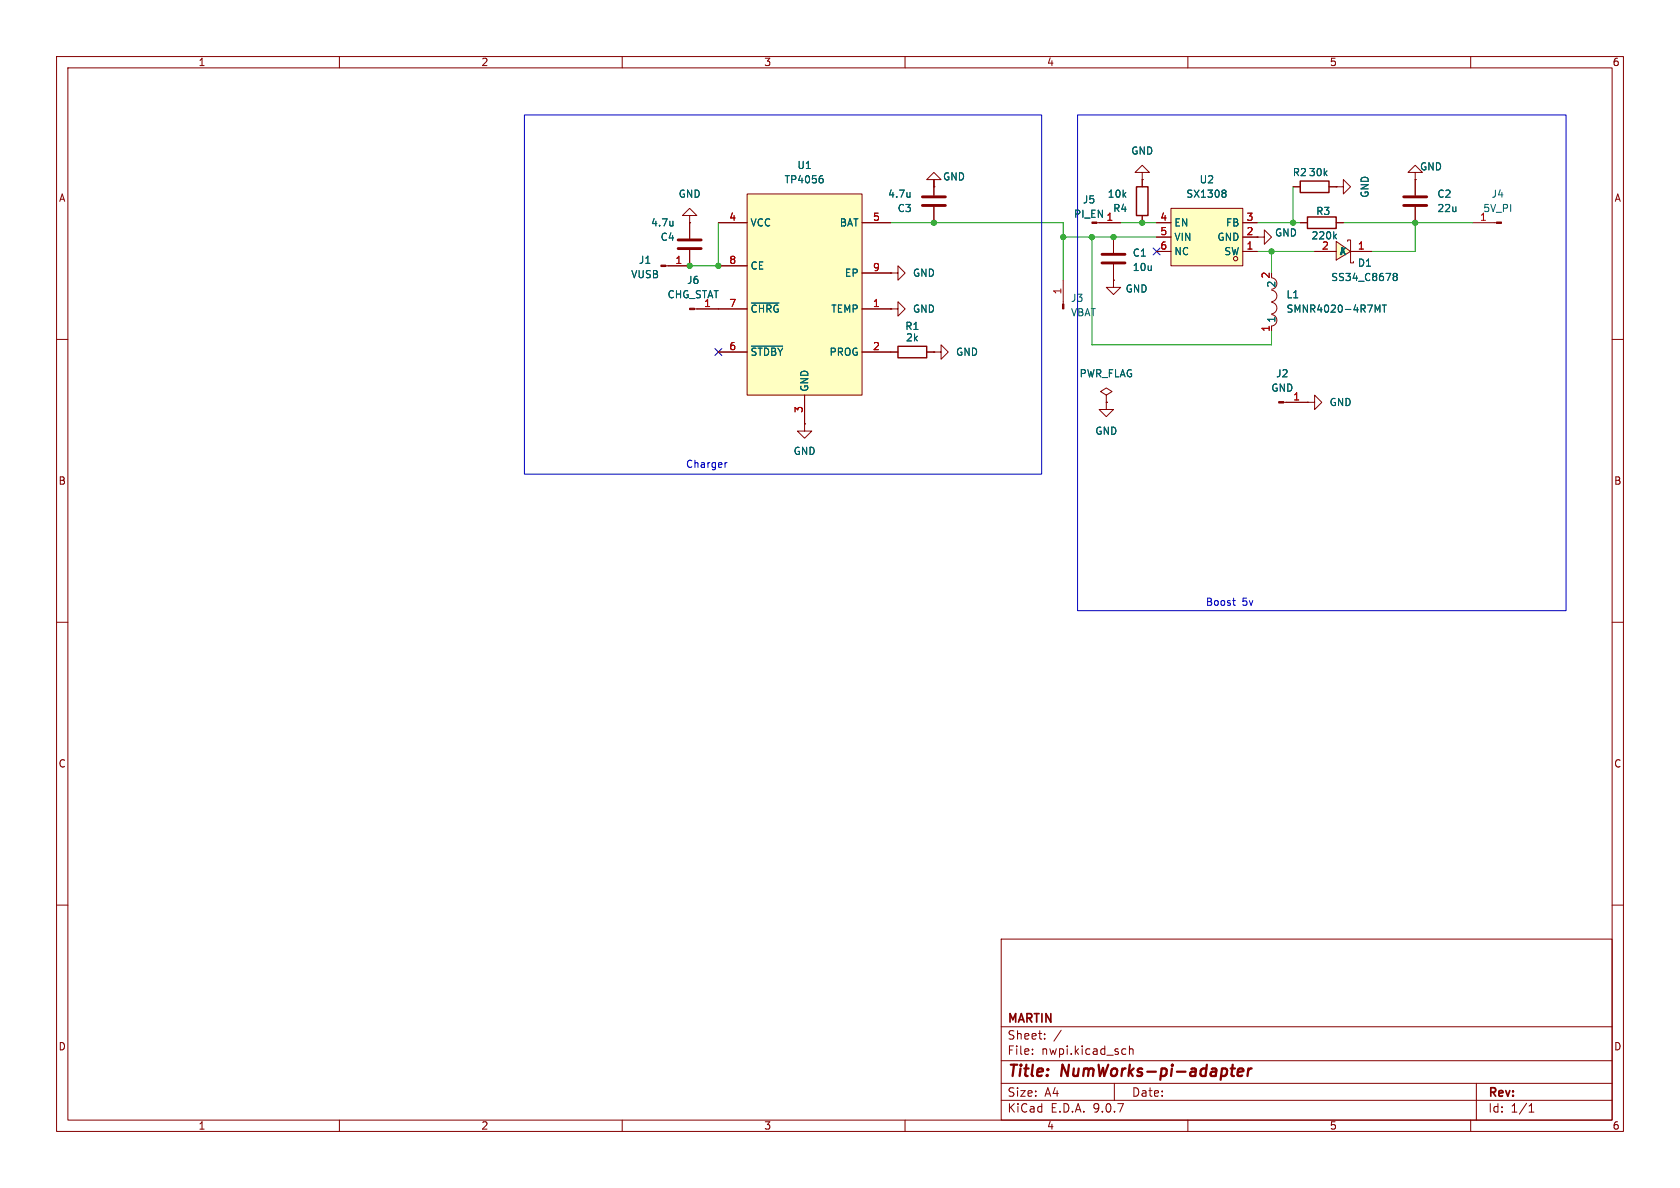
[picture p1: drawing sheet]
<svg xmlns="http://www.w3.org/2000/svg" width="297mm" height="210mm" viewBox="0 0 297 210" stroke-linecap="round" stroke-linejoin="round" font-family="sans-serif">
<g fill="none" stroke="#840000" stroke-width=".18">
<path d="M10 10h277v190h-277zM12 12h273v186h-273zM60 10v2M110 10v2M160 10v2M210 10v2M260 10v2M121.9 38.1h1.3l-1.3-1.3-1.3 1.3h1.3v1.3M121.9 39.4h.1M165.1 31.8v2.7M165.1 36.6v2.8M201.9 30.5h1.3l-1.3-1.3-1.2 1.3h1.2v1.3"/>
<path d="M201.9 31.8h.1M228.6 33h1.3M229.9 39.4h1.2M234.9 33h1.3M236.2 33h1.3v-1.2l1.3 1.2-1.3 1.3v-1.3M236.2 33h.1M236.2 39.4h1.3M117.7 47h4.2M157.5 54.6h1.2v-1.3l1.3 1.3-1.3 1.3v-1.3M157.5 54.6h.1M157.5 48.3h1.2v-1.3l1.3 1.3-1.3 1.2v-1.2M157.5 48.3h.1"/>
<path d="M10 60h2M142.2 74.9v1.3h1.3l-1.3 1.3-1.2-1.3h1.2M142.2 74.9h.1M157.5 62.2h1.2M163.8 62.2h1.3M231.1 71.1h1.3v-1.2l1.3 1.2-1.3 1.3v-1.3M231.1 71.1h.1M285 60h2M10 110h2M285 110h2M10 160h2M177 166h108v32h-108z"/>
<path d="M285 160h2M60 198v2M110 198v2M160 198v2M177 194.5h108M177 191.5h108M177 187.5h108M177 181.5h108M182.5 186.3v.1M182.5 185.5v.1M184.7 183.6v.1M184.7 182.8v.1"/>
<path d="M187.6 182.1l-1.3 2M197 191.5v3M198.6 185.4l.4 .1M199 186.3l-.4 .1M199.7 185.5l.2-.1 .3 .1 .1 .9M199.7 184.9v1.5M210 198v2M260 198v2M261 191.5v6.5M270.3 196.6h.9M270.3 195.5l.4-.4v1.5"/>
</g>
<path d="M217.6 188.9h.7M218 190.2h.2M218.8 189.5l1-.1-.1-.4-.1-.1-.6 .1-.2 .9 .2 .3 .6-.1M220.7 188.9l-.2 1.3M221.3 188.9l-.4 .1-.2 .3" fill="none" stroke="#840000" stroke-width=".4"/>
<path d="M116.8 46.9h.9v.2h-.9z" fill="#840000" stroke="#840000" stroke-width=".18"/>
<path d="M229.9 32h5v2h-5zM231.1 38.4h5.1v2h-5.1zM158.7 61.2h5.1v2h-5.1z" fill="none" stroke="#840000" stroke-width=".25"/>
<path d="M160.9 34v.9M160.9 34.7l-.1 .1M235.9 41.8l.4 .4M236.3 41.4l-.5 .5" fill="none" stroke="#006464" stroke-width=".18"/>
<path d="M163.1 36.3h4M163.1 34.8h4" fill="none" stroke="#840000" stroke-width=".51"/>
<path d="M207 36.8h12.7v10.2h-12.7z" fill="#ffffc2"/>
<g fill="none" stroke="#840000" stroke-width=".18">
<path d="M121.9 39.4v2.8M194.3 39.4h3.8M204.5 39.4h2.5M207 36.8h12.7v10.2h-12.7zM219.7 39.4h2.5M250.2 30.5h1.3l-1.3-1.3-1.3 1.3h1.3v1.3M250.2 31.8h.1M250.2 31.8v2.7M250.2 36.6v2.8M260.3 39.4h4.3M121.9 44.2v2.8M122.8 54.6h4.2"/>
<path d="M188 49.5v4.2M196.8 49.5v1.3h1.3l-1.3 1.3-1.2-1.3h1.2M196.8 49.5h.1M196.8 41.9v2.8M196.8 46.7v2.8M204.5 44.5h2.5M204.5 41.9h2.5M219.7 44.5h2.5M219.7 41.9h2.5M224.8 55.6a1.01 1.01 0 0 1 .9 1 1.01 1.01 0 0 1-.9 1M224.8 53.4a1.01 1.01 0 0 1 .9 1.1 1.01 1.01 0 0 1-.9 1M224.8 51.3a1.01 1.01 0 0 1 .9 1 1.01 1.01 0 0 1-.9 1"/>
<path d="M224.8 49.1a1.01 1.01 0 0 1 .9 1 1.01 1.01 0 0 1-.9 1"/>
<circle cx="218.4" cy="45.7" r=".38"/>
</g>
<path d="M119 39.1v.8M119 39.8l-.1 .1M216.3 33.6h.2l.2 .2-.2 .3M216.3 34.1h.2M216.5 34.1l.2 .3v.2l-.1 .2-.3 .1M243.1 53.9l.4 .9 .5-.9v1.3M244.4 53.9h.7M244.7 53.9v1.3" fill="none" stroke="#006464" stroke-width=".18"/>
<g fill="#840000" stroke="#840000" stroke-width=".18">
<path d="M121.9 54.5h.9v.2h-.9z"/>
<path d="M264.6 39.2h.8v.3h-.8z"/>
<path d="M187.8 53.7h.3v.9h-.3z"/>
</g>
<path d="M248.2 36.3h4M248.2 34.8h4M119.9 43.9h4.1M119.9 42.4h4.1M194.8 45h4.1M194.8 46.5h4.1" fill="none" stroke="#840000" stroke-width=".51"/>
<path d="M236.2 42.7l2.6 1.8-2.6 1.5z" fill="#ffffc2"/>
<path d="M232.4 44.5h3.8M236.2 42.7l2.6 1.8-2.6 1.5zM238.2 42.7v-.3h.6v2.1M238.8 44.5v2h.5v-.3M238.8 44.5h3.8" fill="none" stroke="#840000" stroke-width=".18"/>
<path d="M246.3 48.6l.2 .3M246.3 48.6l.2-.3 .4 .1 .1 .2-.2 .3M246.5 48.9h.3M246.5 48.9l-.2 .2M246.8 48.9l.2 .2-.1 .4-.4 .1-.2-.2" fill="none" stroke="#006464" stroke-width=".18"/>
<path d="M132.1 34.3h20.3v35.6h-20.3z" fill="#ffffc2"/>
<g fill="none" stroke="#840000" stroke-width=".18">
<path d="M121.9 39.4h.1M121.9 39.4v2.8M127 39.4h5.1M132.1 34.3h20.3v35.6h-20.3zM152.4 39.4h5.1M165.1 33v-1.2h-1.3l1.3-1.3 1.3 1.3h-1.3v2.7M165.1 33h.1M165.1 36.6v2.8M194.3 39.4h3.8M201.9 31.8h.1M201.9 31.8v1.2M201.9 38.1v1.3"/>
<path d="M204.5 39.4h2.5M219.7 39.4h2.5M228.6 33h1.3M229.9 39.4h1.2M234.9 33h1.3M236.2 33h.1M236.2 39.4h1.3M250.2 31.8h.1M250.2 31.8v2.7M250.2 36.6v2.8M121.9 44.2v2.8h-3.8M123.2 54.6h8.9"/>
<path d="M127 47h5.1M152.4 54.6h5.1M152.4 48.3h5.1M157.5 54.6h.1M157.5 48.3h.1M196.8 49.5h.1M196.8 41.9v2.8M196.8 46.7v2.8M204.5 44.5h2.5M204.5 41.9h2.5M219.7 44.5h2.5M219.7 41.9h2.5"/>
<path d="M222.2 41.9h1.3v-1.3l1.3 1.3-1.3 1.3v-1.3M222.2 41.9h.1M232.4 44.5h3.8M238.8 44.5h3.8M127 62.2h5.1M142.2 74.9h.1M142.2 69.9v5M152.4 62.2h6.3M163.8 62.2h1.3M165.1 62.2h1.3v-1.2l1.2 1.2-1.2 1.3v-1.3M165.1 62.2h.1M195.6 69.9l1-.7-1-.6-1 .6 1 .7v1.2"/>
<path d="M195.6 71.1h.1M195.6 71.1v1.3h1.2l-1.2 1.3-1.3-1.3h1.3M226.9 71.1h4.2M231.1 71.1h.1"/>
</g>
<g fill="none" stroke="#006464" stroke-width=".18">
<path d="M119 39.1v.8M119 39.8l-.1 .1M145.2 31.1h.2M145.3 31.5l.2 .3v.3l-.2 .2M160.9 34v.9M160.9 34.7l-.1 .1M216.3 33.6h.2l.2 .2-.2 .3M216.3 34.1h.2M216.5 34.1l.2 .3v.2l-.1 .2-.3 .1M132.8 53.6h4.9M235.9 41.8l.4 .4M236.3 41.4l-.5 .5"/>
<path d="M243.1 53.9l.4 .9 .5-.9v1.3M244.4 53.9h.7M244.7 53.9v1.3M246.3 48.6l.2 .3M246.3 48.6l.2-.3 .4 .1 .1 .2-.2 .3M246.5 48.9h.3M246.5 48.9l-.2 .2M246.8 48.9l.2 .2-.1 .4-.4 .1-.2-.2M132.8 61.2h5.6"/>
</g>
<path d="M226.1 71h.8v.2h-.8z" fill="#840000" stroke="#840000" stroke-width=".18"/>
<path d="M200.9 33h2v5.1h-2z" fill="none" stroke="#840000" stroke-width=".25"/>
<path d="M127 39.4v7.6h-5.1M157.5 39.4h30.5v10.1M165.1 31.8v1.2M198.1 39.4h6.4M222.2 39.4h7.7M228.6 33v6.4M237.5 39.4h22.8M250.2 39.4v5.1h-7.6M188 41.9h16.5M193 41.9v19.1h31.8v-2.6M222.2 44.5h10.2M224.8 44.5v3.8" fill="none" stroke="#009600" stroke-width=".18"/>
<path d="M203.9 43.8l1.2 1.3M205.1 43.8l-1.2 1.3M126.4 61.6l1.2 1.2M127.6 61.6l-1.2 1.2" fill="none" stroke="#000084" stroke-width=".18"/>
<path d="M92.7 20.3h91.4v63.5h-91.4zM190.5 20.3h86.4v87.7h-86.4zM128.5 81.8l-.3 .2M217.9 106.2h.5M218.1 106.9l.3 .1" fill="none" stroke="#0000c2" stroke-width=".18"/>
<g fill="#009600" stroke="#009600" stroke-width=".18">
<circle cx="127" cy="47" r=".46"/>
<circle cx="121.9" cy="47" r=".46"/>
<circle cx="165.1" cy="39.4" r=".46"/>
<circle cx="250.2" cy="39.4" r=".46"/>
<circle cx="228.6" cy="39.4" r=".46"/>
<circle cx="193" cy="41.9" r=".46"/>
<circle cx="188" cy="41.9" r=".46"/>
<circle cx="196.8" cy="41.9" r=".46"/>
<circle cx="201.9" cy="39.4" r=".46"/>
<circle cx="224.8" cy="44.5" r=".46"/>
</g>
<g font-size="2.8" fill="#840000">
<text x="178" y="190.9">Title:</text>
<text x="187.7" y="190.9">NumWorks-pi-adapter</text>
</g>
<g font-size="2.1" fill="#840000">
<text x="178" y="184">Sheet:</text>
<text x="178" y="181.2">MARTIN</text>
<text x="178" y="186.7">File:</text>
<text x="184.1" y="186.7">nwpi.kicad_sch</text>
<text x="178" y="196.9">KiCad</text>
<text x="178" y="194.1">Size:</text>
<text x="184.7" y="194.1">A4</text>
<text x="185.7" y="196.9">E.D.A.</text>
<text x="193.3" y="196.9">9.0.7</text>
<text x="200" y="194.1">Date:</text>
<text x="263" y="194.3">Rev:</text>
<text x="263" y="196.9">Id:</text>
<text x="267.1" y="196.9">1/1</text>
</g>
<g font-size="1.8" fill="#840000">
<text x="35" y="11.9">1</text>
<text x="85" y="11.9">2</text>
<text x="135" y="11.9">3</text>
<text x="185" y="11.9">4</text>
<text x="235" y="11.9">5</text>
<text x="285" y="11.9">6</text>
<text x="10.3" y="35.9">A</text>
<text x="285.3" y="35.9">A</text>
<text x="10.3" y="85.9">B</text>
<text x="285.3" y="85.9">B</text>
<text x="10.3" y="135.9">C</text>
<text x="285.3" y="135.9">C</text>
<text x="10.3" y="185.9">D</text>
<text x="285.3" y="185.9">D</text>
<text x="35" y="199.9">1</text>
<text x="85" y="199.9">2</text>
<text x="135" y="199.9">3</text>
<text x="185" y="199.9">4</text>
<text x="235" y="199.9">5</text>
<text x="285" y="199.9">6</text>
</g>
<g font-size="1.8" fill="#006464">
<text x="199.9" y="27.5">GND</text>
<text x="119.9" y="35.2">GND</text>
<text x="138.6" y="32.6">TP4056</text>
<text x="140.9" y="30.1">U1</text>
<text x="156.9" y="35.2">4.7u</text>
<text x="166.6" y="32.1">GND</text>
<text x="195.7" y="35.2">10k</text>
<text x="209.6" y="35.2">SX1308</text>
<text x="212" y="32.6">U2</text>
<text x="228.4" y="31.3">R2</text>
<text x="231.3" y="31.3">30k</text>
<text x="242.2" y="35.1" transform="rotate(-90 242.2 35.1)">GND</text>
<text x="250.9" y="30.3">GND</text>
<text x="254" y="35.2">C2</text>
<text x="263.6" y="35.2">J4</text>
<text x="115" y="40.2">4.7u</text>
<text x="132.6" y="40.2">VCC</text>
<text x="148.4" y="40.2">BAT</text>
<text x="158.6" y="37.7">C3</text>
<text x="191.3" y="36.2">J5</text>
<text x="196.7" y="37.7">R4</text>
<text x="207.5" y="40.2">EN</text>
<text x="216.6" y="40.2">FB</text>
<text x="232.6" y="38.2">R3</text>
<text x="254" y="37.7">22u</text>
<text x="261.5" y="39.1">1</text>
<text x="262.1" y="37.7">5V_PI</text>
<text x="112.9" y="46.8">J1</text>
<text x="116.7" y="42.8">C4</text>
<text x="132.6" y="47.9">CE</text>
<text x="200.2" y="45.6">C1</text>
<text x="207.5" y="45.3">NC</text>
<text x="207.5" y="42.8">VIN</text>
<text x="215.1" y="42.8">GND</text>
<text x="216.3" y="45.3">SW</text>
<text x="225.3" y="42">GND</text>
<text x="231.8" y="42.5">220k</text>
<text x="236.8" y="45.3">K</text>
<text x="240" y="47.3">D1</text>
<text x="111.5" y="49.4">VUSB</text>
<text x="117.9" y="52.9">CHG_STAT</text>
<text x="121.4" y="50.4">J6</text>
<text x="149.3" y="49.1">EP</text>
<text x="161.3" y="49.1">GND</text>
<text x="189.2" y="53.6">J3</text>
<text x="198.9" y="51.9">GND</text>
<text x="200.2" y="48.1">10u</text>
<text x="225.7" y="50.9" transform="rotate(-90 225.7 50.9)">2</text>
<text x="227.3" y="52.9">L1</text>
<text x="235.2" y="49.9">SS34_C8678</text>
<text x="132.6" y="55.5">~{CHRG}</text>
<text x="146.9" y="55.5">TEMP</text>
<text x="159.9" y="58.5">R1</text>
<text x="161.3" y="55.5">GND</text>
<text x="189.2" y="56.1">VBAT</text>
<text x="225.7" y="57.2" transform="rotate(-90 225.7 57.2)">1</text>
<text x="227.3" y="55.5">SMNR4020-4R7MT</text>
<text x="132.6" y="63.1">~{STDBY}</text>
<text x="146.5" y="63.1">PROG</text>
<text x="160.1" y="60.6">2k</text>
<text x="168.9" y="63.1">GND</text>
<text x="143.1" y="69.3" transform="rotate(-90 143.1 69.3)">GND</text>
<text x="190.8" y="66.9">PWR_FLAG</text>
<text x="224.7" y="69.4">GND</text>
<text x="225.5" y="66.9">J2</text>
<text x="235" y="72">GND</text>
<text x="193.5" y="77.1">GND</text>
<text x="140.2" y="80.6">GND</text>
</g>
<g font-size="1.8" fill="#a90000">
<text x="128.8" y="39.1">4</text>
<text x="154.2" y="39.1">5</text>
<text x="189.8" y="38.7">PI_EN 1</text>
<text x="205" y="41.7">5</text>
<text x="205" y="39.1">4</text>
<text x="220.3" y="41.7">2</text>
<text x="220.3" y="39.1">3</text>
<text x="119.3" y="46.7">1</text>
<text x="128.8" y="46.7">8</text>
<text x="205" y="44.2">6</text>
<text x="220.3" y="44.2">1</text>
<text x="233.6" y="44.2">2</text>
<text x="240" y="44.2">1</text>
<text x="154.2" y="48">9</text>
<text x="187.7" y="52.1" transform="rotate(-90 187.7 52.1)">1</text>
<text x="224.5" y="49.3" transform="rotate(-90 224.5 49.3)">2</text>
<text x="124.4" y="54.4">1</text>
<text x="128.8" y="54.4">7</text>
<text x="154.2" y="54.4">1</text>
<text x="224.5" y="58.7" transform="rotate(-90 224.5 58.7)">1</text>
<text x="128.8" y="62">6</text>
<text x="154.2" y="62">2</text>
<text x="228.5" y="70.9">1</text>
<text x="142" y="73.1" transform="rotate(-90 142 73.1)">3</text>
</g>
<g font-size="1.8" fill="#0000c2">
<text x="121.2" y="82.9">Charger</text>
<text x="213.1" y="107.3">Boost</text>
<text x="219.6" y="107.3">5v</text>
</g>
</svg>
